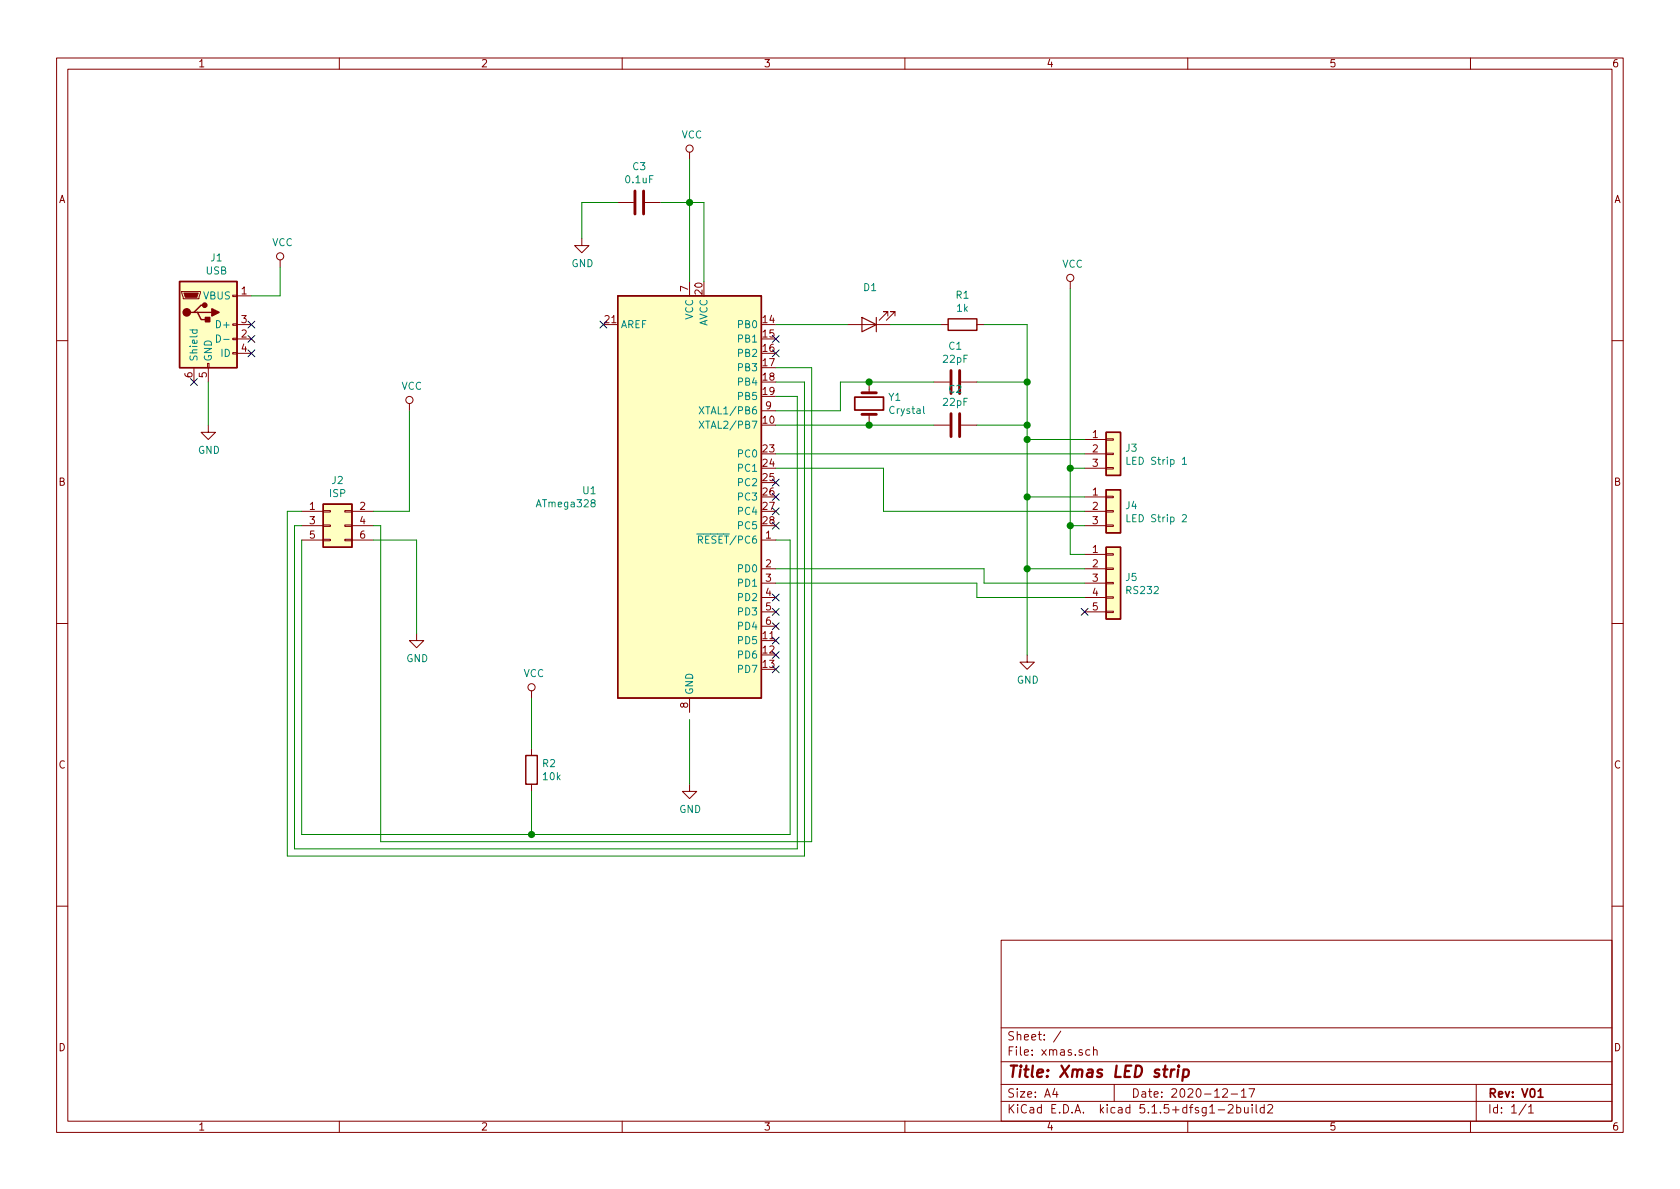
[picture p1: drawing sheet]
EESchema Schematic File Version 4
EELAYER 30 0
EELAYER END
$Descr A4 11693 8268
encoding utf-8
Sheet 1 1
Title "Xmas LED strip"
Date "2020-12-17"
Rev "V01"
Comp ""
Comment1 ""
Comment2 ""
Comment3 ""
Comment4 ""
$EndDescr
$Comp
L Device:LED D1
U 1 1
P 6050 2250
F 0 "D1" H 6043 1995 50  0000 C CNN
F 1 " " H 6043 2086 50  0000 C CNN
F 2 "LED_THT:LED_D5.0mm" H 6050 2250 50  0001 C CNN
F 3 "~" H 6050 2250 50  0001 C CNN
	1    6050 2250
	-1   0    0    1   
$EndComp
$Comp
L Device:R R1
U 1 1
P 6700 2250
F 0 "R1" V 6493 2250 50  0000 C CNN
F 1 "1k" V 6584 2250 50  0000 C CNN
F 2 "Resistor_THT:R_Axial_DIN0207_L6.3mm_D2.5mm_P10.16mm_Horizontal" V 6630 2250 50  0001 C CNN
F 3 "~" H 6700 2250 50  0001 C CNN
	1    6700 2250
	0    1    1    0   
$EndComp
$Comp
L Device:Crystal Y1
U 1 1
P 6050 2800
F 0 "Y1" V 6004 2931 50  0000 L CNN
F 1 "Crystal" V 6095 2931 50  0000 L CNN
F 2 "Crystal:Crystal_HC49-U_Vertical" H 6050 2800 50  0001 C CNN
F 3 "~" H 6050 2800 50  0001 C CNN
	1    6050 2800
	0    1    1    0   
$EndComp
$Comp
L Device:C C1
U 1 1
P 6650 2650
F 0 "C1" V 6398 2650 50  0000 C CNN
F 1 "22pF" V 6489 2650 50  0000 C CNN
F 2 "Capacitor_THT:C_Disc_D7.5mm_W2.5mm_P5.00mm" H 6688 2500 50  0001 C CNN
F 3 "~" H 6650 2650 50  0001 C CNN
	1    6650 2650
	0    1    1    0   
$EndComp
$Comp
L Device:C C2
U 1 1
P 6650 2950
F 0 "C2" V 6398 2950 50  0000 C CNN
F 1 "22pF" V 6489 2950 50  0000 C CNN
F 2 "Capacitor_THT:C_Disc_D7.5mm_W2.5mm_P5.00mm" H 6688 2800 50  0001 C CNN
F 3 "~" H 6650 2950 50  0001 C CNN
	1    6650 2950
	0    1    1    0   
$EndComp
$Comp
L power:GND #PWR06
U 1 1
P 4800 5450
F 0 "#PWR06" H 4800 5200 50  0001 C CNN
F 1 "GND" H 4805 5277 50  0000 C CNN
F 2 "" H 4800 5450 50  0001 C CNN
F 3 "" H 4800 5450 50  0001 C CNN
	1    4800 5450
	1    0    0    -1  
$EndComp
$Comp
L power:GND #PWR07
U 1 1
P 7150 4550
F 0 "#PWR07" H 7150 4300 50  0001 C CNN
F 1 "GND" H 7155 4377 50  0000 C CNN
F 2 "" H 7150 4550 50  0001 C CNN
F 3 "" H 7150 4550 50  0001 C CNN
	1    7150 4550
	1    0    0    -1  
$EndComp
Wire Wire Line
	5400 2250 5900 2250
Wire Wire Line
	6200 2250 6550 2250
Wire Wire Line
	5400 2950 6050 2950
Wire Wire Line
	6050 2650 6500 2650
Wire Wire Line
	6050 2950 6500 2950
Connection ~ 6050 2950
Wire Wire Line
	7150 2250 6850 2250
Wire Wire Line
	6800 2650 7150 2650
Connection ~ 7150 2650
Wire Wire Line
	7150 2650 7150 2250
Wire Wire Line
	6800 2950 7150 2950
Connection ~ 7150 2950
Wire Wire Line
	7150 2950 7150 2650
Wire Wire Line
	4800 5000 4800 5450
$Comp
L power:VCC #PWR05
U 1 1
P 4800 1100
F 0 "#PWR05" H 4800 950 50  0001 C CNN
F 1 "VCC" H 4817 1273 50  0000 C CNN
F 2 "" H 4800 1100 50  0001 C CNN
F 3 "" H 4800 1100 50  0001 C CNN
	1    4800 1100
	1    0    0    -1  
$EndComp
Wire Wire Line
	4800 1100 4800 1400
Wire Wire Line
	4900 1950 4900 1400
Wire Wire Line
	4900 1400 4800 1400
Connection ~ 4800 1400
Wire Wire Line
	4800 1400 4800 1950
$Comp
L power:VCC #PWR08
U 1 1
P 7450 2000
F 0 "#PWR08" H 7450 1850 50  0001 C CNN
F 1 "VCC" H 7467 2173 50  0000 C CNN
F 2 "" H 7450 2000 50  0001 C CNN
F 3 "" H 7450 2000 50  0001 C CNN
	1    7450 2000
	1    0    0    -1  
$EndComp
Wire Wire Line
	7450 2000 7450 3250
Wire Wire Line
	7450 3250 7550 3250
Wire Wire Line
	5400 3150 7550 3150
$Comp
L Connector_Generic:Conn_02x03_Odd_Even J2
U 1 1
P 2300 3650
F 0 "J2" H 2350 3967 50  0000 C CNN
F 1 "ISP" H 2350 3876 50  0000 C CNN
F 2 "Connector_IDC:IDC-Header_2x03_P2.54mm_Vertical" H 2300 3650 50  0001 C CNN
F 3 "~" H 2300 3650 50  0001 C CNN
	1    2300 3650
	1    0    0    -1  
$EndComp
$Comp
L power:VCC #PWR03
U 1 1
P 2850 2850
F 0 "#PWR03" H 2850 2700 50  0001 C CNN
F 1 "VCC" H 2867 3023 50  0000 C CNN
F 2 "" H 2850 2850 50  0001 C CNN
F 3 "" H 2850 2850 50  0001 C CNN
	1    2850 2850
	1    0    0    -1  
$EndComp
$Comp
L power:GND #PWR04
U 1 1
P 2900 4400
F 0 "#PWR04" H 2900 4150 50  0001 C CNN
F 1 "GND" H 2905 4227 50  0000 C CNN
F 2 "" H 2900 4400 50  0001 C CNN
F 3 "" H 2900 4400 50  0001 C CNN
	1    2900 4400
	1    0    0    -1  
$EndComp
Wire Wire Line
	2900 4400 2900 3750
Wire Wire Line
	2900 3750 2600 3750
Wire Wire Line
	2600 3550 2850 3550
Wire Wire Line
	2850 3550 2850 2850
Wire Wire Line
	2600 3650 2650 3650
Wire Wire Line
	5400 2750 5550 2750
Wire Wire Line
	5550 2750 5550 5900
Wire Wire Line
	5550 5900 2050 5900
Wire Wire Line
	5400 2650 5600 2650
Wire Wire Line
	5600 2650 5600 5950
Wire Wire Line
	5600 5950 2000 5950
$Comp
L Connector_Generic:Conn_01x03 J3
U 1 1
P 7750 3150
F 0 "J3" H 7830 3192 50  0000 L CNN
F 1 "LED Strip 1" H 7830 3101 50  0000 L CNN
F 2 "Connector_PinHeader_2.54mm:PinHeader_1x03_P2.54mm_Vertical" H 7750 3150 50  0001 C CNN
F 3 "~" H 7750 3150 50  0001 C CNN
	1    7750 3150
	1    0    0    -1  
$EndComp
NoConn ~ 5400 4650
NoConn ~ 5400 4550
NoConn ~ 5400 4450
NoConn ~ 5400 4350
NoConn ~ 5400 4250
NoConn ~ 5400 4150
NoConn ~ 5400 3350
NoConn ~ 5400 3450
NoConn ~ 5400 3550
NoConn ~ 5400 3650
$Comp
L Connector:USB_B_Micro J1
U 1 1
P 1450 2250
F 0 "J1" H 1507 2717 50  0000 C CNN
F 1 "USB" H 1507 2626 50  0000 C CNN
F 2 "Connector_USB:USB_Micro-B_Wuerth_614105150721_Vertical" H 1600 2200 50  0001 C CNN
F 3 "~" H 1600 2200 50  0001 C CNN
	1    1450 2250
	1    0    0    -1  
$EndComp
$Comp
L power:VCC #PWR02
U 1 1
P 1950 1850
F 0 "#PWR02" H 1950 1700 50  0001 C CNN
F 1 "VCC" H 1967 2023 50  0000 C CNN
F 2 "" H 1950 1850 50  0001 C CNN
F 3 "" H 1950 1850 50  0001 C CNN
	1    1950 1850
	1    0    0    -1  
$EndComp
$Comp
L power:GND #PWR01
U 1 1
P 1450 2950
F 0 "#PWR01" H 1450 2700 50  0001 C CNN
F 1 "GND" H 1455 2777 50  0000 C CNN
F 2 "" H 1450 2950 50  0001 C CNN
F 3 "" H 1450 2950 50  0001 C CNN
	1    1450 2950
	1    0    0    -1  
$EndComp
Wire Wire Line
	1450 2950 1450 2650
Wire Wire Line
	1950 1850 1950 2050
Wire Wire Line
	1950 2050 1750 2050
NoConn ~ 1750 2250
NoConn ~ 1750 2350
NoConn ~ 1750 2450
NoConn ~ 1350 2650
NoConn ~ 4200 2250
NoConn ~ 5400 2350
$Comp
L MCU_Microchip_ATmega:ATmega328-PU U1
U 1 1
P 4800 3450
F 0 "U1" H 4156 3496 50  0000 R CNN
F 1 "ATmega328" H 4156 3405 50  0000 R CNN
F 2 "Package_DIP:DIP-28_W7.62mm_Socket" H 4800 3450 50  0001 C CIN
F 3 "http://ww1.microchip.com/downloads/en/DeviceDoc/ATmega328_P%20AVR%20MCU%20with%20picoPower%20Technology%20Data%20Sheet%2040001984A.pdf" H 4800 3450 50  0001 C CNN
	1    4800 3450
	1    0    0    -1  
$EndComp
NoConn ~ 5400 2450
Wire Wire Line
	6050 2650 5850 2650
Wire Wire Line
	5850 2650 5850 2850
Wire Wire Line
	5400 2850 5850 2850
Connection ~ 6050 2650
Wire Wire Line
	5400 2550 5650 2550
Wire Wire Line
	5650 2550 5650 5850
Wire Wire Line
	5650 5850 2650 5850
Wire Wire Line
	2650 5850 2650 3650
Wire Wire Line
	5500 3750 5400 3750
Wire Wire Line
	5500 3750 5500 5800
Wire Wire Line
	5500 5800 3700 5800
Wire Wire Line
	2100 5800 2100 3750
Wire Wire Line
	2050 3650 2050 5900
Wire Wire Line
	2050 3650 2100 3650
Wire Wire Line
	2000 3550 2000 5950
Wire Wire Line
	2000 3550 2100 3550
$Comp
L Device:C C3
U 1 1
P 4450 1400
F 0 "C3" V 4198 1400 50  0000 C CNN
F 1 "0.1uF" V 4289 1400 50  0000 C CNN
F 2 "Capacitor_THT:C_Disc_D16.0mm_W5.0mm_P7.50mm" H 4488 1250 50  0001 C CNN
F 3 "~" H 4450 1400 50  0001 C CNN
	1    4450 1400
	0    1    1    0   
$EndComp
$Comp
L power:GND #PWR09
U 1 1
P 4050 1650
F 0 "#PWR09" H 4050 1400 50  0001 C CNN
F 1 "GND" H 4055 1477 50  0000 C CNN
F 2 "" H 4050 1650 50  0001 C CNN
F 3 "" H 4050 1650 50  0001 C CNN
	1    4050 1650
	1    0    0    -1  
$EndComp
Wire Wire Line
	4050 1650 4050 1400
Wire Wire Line
	4050 1400 4300 1400
Wire Wire Line
	4600 1400 4800 1400
$Comp
L Device:R R2
U 1 1
P 3700 5350
F 0 "R2" H 3770 5396 50  0000 L CNN
F 1 "10k" H 3770 5305 50  0000 L CNN
F 2 "Resistor_THT:R_Axial_DIN0207_L6.3mm_D2.5mm_P10.16mm_Horizontal" V 3630 5350 50  0001 C CNN
F 3 "~" H 3700 5350 50  0001 C CNN
	1    3700 5350
	1    0    0    -1  
$EndComp
Wire Wire Line
	3700 5500 3700 5800
Connection ~ 3700 5800
Wire Wire Line
	3700 5800 2100 5800
$Comp
L power:VCC #PWR010
U 1 1
P 3700 4850
F 0 "#PWR010" H 3700 4700 50  0001 C CNN
F 1 "VCC" H 3717 5023 50  0000 C CNN
F 2 "" H 3700 4850 50  0001 C CNN
F 3 "" H 3700 4850 50  0001 C CNN
	1    3700 4850
	1    0    0    -1  
$EndComp
Wire Wire Line
	3700 4850 3700 5200
$Comp
L Connector_Generic:Conn_01x03 J4
U 1 1
P 7750 3550
F 0 "J4" H 7830 3592 50  0000 L CNN
F 1 "LED Strip 2" H 7830 3501 50  0000 L CNN
F 2 "Connector_PinHeader_2.54mm:PinHeader_1x03_P2.54mm_Vertical" H 7750 3550 50  0001 C CNN
F 3 "~" H 7750 3550 50  0001 C CNN
	1    7750 3550
	1    0    0    -1  
$EndComp
Wire Wire Line
	6150 3550 6150 3250
Wire Wire Line
	6150 3250 5400 3250
Wire Wire Line
	7550 3650 7450 3650
Connection ~ 7450 3250
$Comp
L Connector_Generic:Conn_01x05 J5
U 1 1
P 7750 4050
F 0 "J5" H 7830 4092 50  0000 L CNN
F 1 "RS232" H 7830 4001 50  0000 L CNN
F 2 "Connector_PinHeader_2.54mm:PinHeader_1x05_P2.54mm_Vertical" H 7750 4050 50  0001 C CNN
F 3 "~" H 7750 4050 50  0001 C CNN
	1    7750 4050
	1    0    0    -1  
$EndComp
Wire Wire Line
	7550 3850 7450 3850
Wire Wire Line
	7450 3850 7450 3650
Connection ~ 7450 3650
Wire Wire Line
	7550 3950 7150 3950
NoConn ~ 7550 4250
Wire Wire Line
	5400 3950 6850 3950
Wire Wire Line
	5400 4050 6800 4050
Wire Wire Line
	6800 4050 6800 4150
Wire Wire Line
	7550 3050 7150 3050
Wire Wire Line
	7150 2950 7150 3050
Connection ~ 7150 3050
Wire Wire Line
	7150 3050 7150 3450
Wire Wire Line
	7550 3450 7150 3450
Connection ~ 7150 3450
Wire Wire Line
	7150 3450 7150 3950
Connection ~ 7150 3950
Wire Wire Line
	6800 4150 7550 4150
Wire Wire Line
	7150 3950 7150 4550
Wire Wire Line
	6850 3950 6850 4050
Wire Wire Line
	7550 4050 6850 4050
Wire Wire Line
	7450 3250 7450 3650
Wire Wire Line
	7550 3550 6150 3550
$EndSCHEMATC
